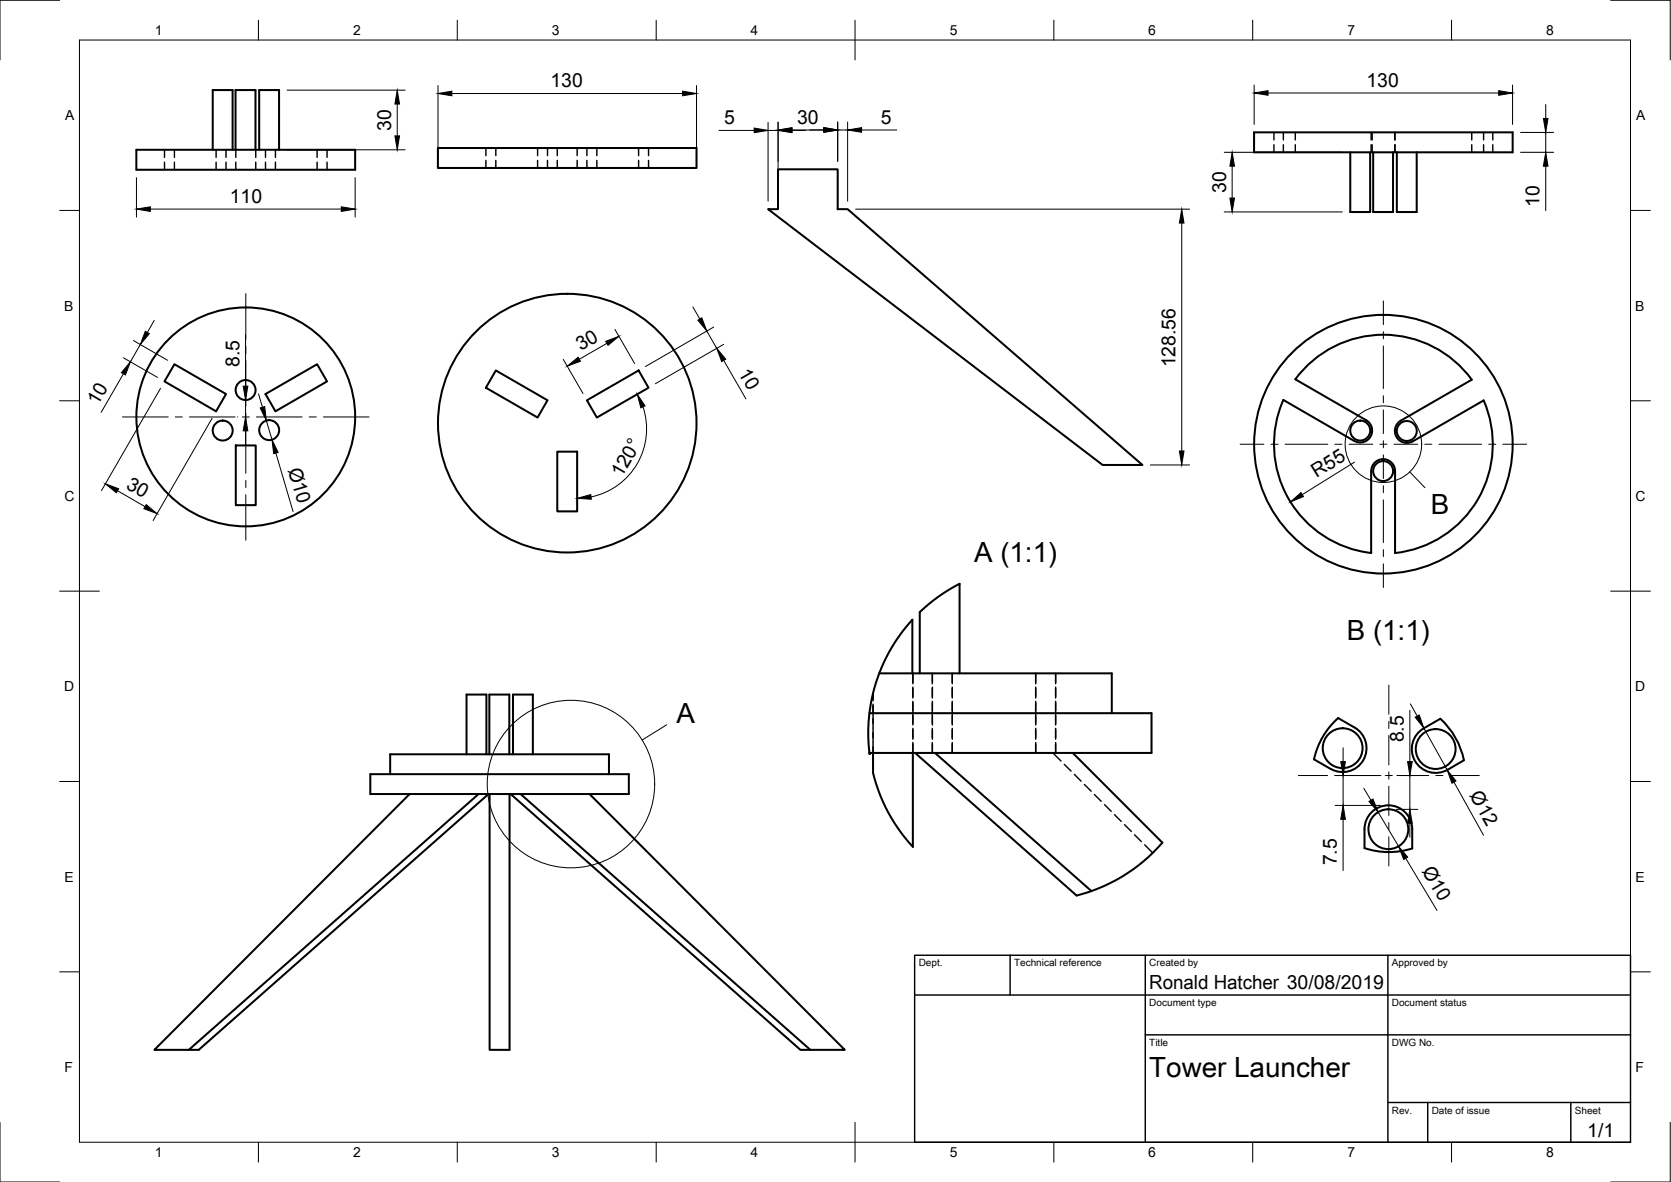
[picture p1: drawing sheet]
<svg xmlns="http://www.w3.org/2000/svg" width="420mm" height="297mm" viewBox="0 0 420 297" stroke-linecap="round" stroke-linejoin="round" font-family="sans-serif">
<!-- layer: Visible -->
<g fill="none" stroke="#000" stroke-width=".51">
<path d="M34.3 37.6h55v5.1h-55zM53.5 37.6v-15h5v15M59.2 37.6v-15h5v15M65.2 37.6v-15h5v15M110.1 37.2h65v5h-65zM315.3 33.3h65v5h-65zM339.5 38.3v15h5v-15M345.3 38.3v15h5v-15M351.2 38.3v15h5v-15M195.6 42.6h15v10h2.5l74.2 64.2h-10.1l-84.1-64.2h2.5zM43.9 91.5l12.9 7.5-2.5 4.4-12.9-7.6zM66.8 99l12.9-7.5 2.5 4.3-12.9 7.6z"/>
<path d="M124.7 93.1l13 7.5-2.5 4.3-13-7.5zM59.3 111.9h5v15h-5zM140.1 113.5h5v15h-5zM147.6 100.6l13-7.5 2.5 4.3-13 7.5zM373 100.6l-17.8 10.3M373 100.6a27.5 27.5 0 0 1-22.2 38.4v-20.6a3 3 0 0 0-3-3 3 3 0 0 0-3 3v20.6a27.5 27.5 0 0 1-22.1-38.5l17.8 10.3a3 3 0 0 0 4.1-1.1 3 3 0 0 0-1.1-4.1l-17.8-10.3a27.5 27.5 0 0 1 44.4 .1l-17.9 10.3a3 3 0 0 0-1.1 4.1 3 3 0 0 0 4.1 1.1M218.6 179.2h70.9v10h-70.9M221.1 169.2h58.4v10M229.4 169.2v-13.4l-2.8 3.4-2.6 3.8-1.8 3.6-2 5.1-.9 3.4-.8 5.1-.2 4.9 .3 4.1M231.3 169.2v-15.4l4.5-3.7 5.5-3.4v22.5M93.1 194.5h65v5h-65zM98.1 194.5v-4.9h55v4.9"/>
<path d="M103 199.5l-64.2 64.3h11.2l72.8-64.3M117.3 189.6v-15.1h5v15.1M120.3 199.5l-72.8 64.3M123 189.6v-15.1h5.1v15.1M123.1 199.5v64.3h5v-64.3M128.4 199.5l72.9 64.3h11.1l-64.2-64.3M129 189.6v-15.1h5v15.1M130.9 199.5l72.9 64.3M218.6 189.2l.1 .3 .2-.3M219.5 189.2a20.4 20.4 0 0 0 1.9 10.8 42.1 42.1 0 0 0 8.1 12.8v-23.6M230.1 189.2l40.6 35.9a42 42 0 0 0 21.6-13.3l-22.6-22.6M235.1 189.2l39.3 34.7"/>
<path d="M330.4 190.8a19.3 19.3 0 0 1 6.1-10.3l4.1 2.3a6 6 0 0 1 2.2 8.2 6 6 0 0 1-8.2 2.2l-4.2-2.4M356.5 184.2l1.5-1.2 4.2-2.4a19.3 19.3 0 0 1 5.9 10.5l-4.1 2.3a6 6 0 0 1-7.7-1.4 6 6 0 0 1 .2-7.8zM344.8 204.1a6 6 0 0 1 6.6-1.3 6 6 0 0 1 3.7 5.6v4.8a19.5 19.5 0 0 1-12 0v-4.8a6 6 0 0 1 1.7-4.3z"/>
<circle cx="61.8" cy="98" r="2.51"/>
<circle cx="56" cy="108.2" r="2.51"/>
<circle cx="61.8" cy="104.8" r="27.5"/>
<circle cx="67.7" cy="108.1" r="2.51"/>
<circle cx="142.6" cy="106.3" r="32.5"/>
<circle cx="342" cy="108.2" r="2.51"/>
<circle cx="347.8" cy="118.4" r="2.51"/>
<circle cx="347.8" cy="111.6" r="32.5"/>
<circle cx="353.7" cy="108.3" r="2.51"/>
<circle cx="337.6" cy="188" r="5"/>
<circle cx="361" cy="188.2" r="5"/>
<circle cx="349.1" cy="208.4" r="5"/>
</g>
<!-- layer: Hidden -->
<g fill="none" stroke="#000" stroke-width=".36">
<path d="M41.4 37.6v1.9M43.9 37.6v1.9M54.3 37.6v1.9M56.8 37.6v1.9M59.3 37.6v1.9M64.3 37.6v1.9M66.8 37.6v1.9M69.3 37.6v1.9M79.7 37.6v1.9M82.2 37.6v1.9M122.2 37.2v1.9M124.7 37.2v1.9"/>
<path d="M135.2 37.2v1.9M137.7 37.2v1.9M140.1 37.2v1.9M145.1 37.2v1.9M147.6 37.2v1.9M150.1 37.2v1.9M160.6 37.2v1.9M163.1 37.2v1.9M320.3 33.3v1.9M320.3 36.4v1.9M322.7 33.3v1.9M322.7 36.4v1.9"/>
<path d="M325.7 33.3v1.9M325.7 36.4v1.9M344.8 33.3v1.9M344.8 36.4v1.9M345 33.3v1.9M345 36.4v1.9M350.7 33.3v1.9M350.7 36.4v1.9M350.8 33.3v1.9M350.8 36.4v1.9M370.1 33.3v1.9M370.1 36.4v1.9"/>
<path d="M373 33.3v1.9M373 36.4v1.9M375.3 33.3v1.9M375.3 36.4v1.9M41.4 40.8v1.9M43.9 40.8v1.9M54.3 40.8v1.9M56.8 40.8v1.9M59.3 40.8v1.9M64.3 40.8v1.9M66.8 40.8v1.9M69.3 40.8v1.9"/>
<path d="M79.7 40.8v1.9M82.2 40.8v1.9M122.2 40.3v1.9M124.7 40.3v1.9M135.2 40.3v1.9M137.7 40.3v1.9M140.1 40.3v1.9M145.1 40.3v1.9M147.6 40.3v1.9M150.1 40.3v1.9M160.6 40.3v1.9M163.1 40.3v1.9"/>
<path d="M219.5 174.2v1.9M219.5 177v5.9M229.5 169.2v2.6M229.5 172.7v2.7M229.5 176.2v6M234.4 169.2v2.6M234.4 173v2.4M234.4 176.6v5.2M234.4 169.2v2.3M234.4 172.7v2.4M234.4 176.2v2.4M234.4 179.8v2.4"/>
<path d="M239.4 169.2v2.6M239.4 172.7v2.7M239.4 176.2v6M260.4 169.2v2.6M260.4 172.7v2.7M260.4 176.2v6M265.4 169.2v2.6M265.4 172.7v2.7M265.4 176.2v6M219.5 183v3.5M219.5 186.6v2.6M229.5 183v2.8"/>
<path d="M229.5 186.6v2.6M234.4 183v2.4M234.4 186.6v2.6M234.4 183.4v2.4M234.4 187v2.2M239.4 183v2.8M239.4 186.6v2.6M260.4 183v2.8M260.4 186.6v2.6M264.8 189.2l2 2M265.4 183v2.8M265.4 186.6v2.6"/>
<path d="M267.6 192.1l1.7 1.7M270.2 194.6l1.6 1.7M272.7 197.2l1.7 1.6M275.2 199.7l1.7 1.7M277.7 202.2l1.7 1.7M280.2 204.7l1.7 1.7M282.8 207.2l1.7 1.7M285.3 209.8l1.7 1.7M287.8 212.3l2 2"/>
</g>
<!-- layer: Border -->
<g fill="none" stroke="#000" stroke-width=".25">
<path d="M15 .1h-15v15M20 10.1h390v276.9h-390zM65 5.1v5M115 5.1v5M165 5.1v5M215 5.1v10M265 5.1v5M315 5.1v5M365 5.1v5M405 .1h15v15M15 52.9h5M410 52.9h5"/>
<path d="M15 100.7h5M410 100.7h5M15 148.6h10M405 148.6h10M15 196.4h5M410 196.4h5M15 244.2h5M410 244.2h5M0 282.1v14.9h15M65 287v5M115 287v5M165 287v5"/>
<path d="M215 282.1v9.9M265 287v5M315 287v5M365 287v5M420 282.1v14.9h-15"/>
</g>
<!-- layer: TitleBlock -->
<path d="M230 240.1h180v46.9h-180zM230 250h180M254 240.1v9.9M288 240.1v46.9M349 240.1v46.9M288 260.1h122M349 277.1h61M359 277.1v9.9M395 277.1v9.9" fill="none" stroke="#000" stroke-width=".36"/>
<!-- layer: Dimensions -->
<g fill="none" stroke="#000" stroke-width=".25">
<path d="M72.2 22.7h29.7M72.2 37.6h29.7M99.9 26.1v8M110.1 21.5v18.7M113.6 23.5h58M175.1 21.5v18.7M180.8 32.8h8.8M193.1 30.8v19.8M193.1 32.8h2.5M195.6 30.7v19.9M199.1 32.7h8M199.1 32.8h3.5"/>
<path d="M210.6 30.7v9.9M210.6 32.7h2.5M213.1 30.7v19.9M216.6 32.7h8.9M307.8 38.3h29.7M315.3 21.4v9.9M318.8 23.4h58M380.3 21.4v9.9M382.3 33.3h8.4M382.3 38.3h8.4M388.7 26.3v3.5M388.7 33.3v5"/>
<path d="M34.3 44.6v10M37.8 52.5h48M89.3 44.6v10M215.1 52.6h84M297.1 56.1v57.2M307.8 53.3h29.7M309.8 41.8v8M388.7 41.8v11.1M174.2 77.1l1.8 3.1M31 93.9l-5.6 9.7M31.1 89.9l8.5 5M33.5 85.6l8.6 4.9"/>
<path d="M35.3 86.6l-2.5 4.3M38.8 80.5l-1.8 3.1M40.4 97.6l-14.9 25.7M61.7 84.1v12.9M65 99l1 3.3M141.6 90.3l5 8.6M152.6 86.3l-6.9 4M154.6 82.8l5 8.6M177.7 83.2l2.5 4.3M179.5 82.2l-17.2 9.9M181.9 86.5l-17.1 9.9M182 90.6l5.6 9.7"/>
<path d="M53.3 105.1l-14.8 25.7M59.7 104.8h.1M61.7 100.5v4.3M61.7 108.3v3.5M67 105.7l1.4 4.8M69.4 113.9l4.3 14.6M161.7 102.2a17.5 17.5 0 0 1-13.1 22.7M289.2 116.8h9.9M340.6 116.1l-13.2 8.2M29.5 123.3l7 4M354.5 178.5v12.9M354.6 176.9l1.7 3"/>
<path d="M335.7 194.9h11.5M337.7 187.9v3.5M337.7 194.9v7.5M342.9 198.1l1.8 3M351.2 194.9h5.3M354.5 194.9v8.5M358 183l5.9 10.5M365.6 196.6l7.4 13.3M335.7 202.4h11.4M337.7 205.9v12.9M346.5 204.1l5.2 8.6M351.1 203.4h5.4"/>
<path d="M353.5 215.7l7.8 13.1M354.5 206.9v3.5"/>
</g>
<g fill="#000" stroke="#000" stroke-width=".25">
<path d="M99.9 22.7l.6 3.4h-1.2zM99.3 34.1h1.2l-.6 3.5zM110.1 23.5l3.5-.6v1.2zM171.6 22.9l3.5 .6-3.5 .6zM189.6 32.2l3.5 .6-3.5 .5zM195.6 32.7l3.5-.6v1.1zM195.6 32.8l3.5-.6v1.1zM207.1 32.1l3.5 .6-3.5 .5zM213.1 32.7l3.5-.6v1.1zM315.3 23.4l3.5-.6v1.1zM376.8 22.8l3.5 .6-3.5 .5zM388.1 29.8h1.1l-.5 3.5z"/>
<path d="M34.3 52.5l3.5-.5v1.1zM85.8 52l3.5 .5-3.5 .6zM297.1 52.6l.6 3.5h-1.2zM309.8 38.3l.6 3.5h-1.2zM309.2 49.8h1.2l-.6 3.5zM388.7 38.3l.5 3.5h-1.1zM175.5 80.5l1-.6 1.2 3.3zM32.8 90.9l-1.3 3.3-1-.6zM36.5 83.3l1 .5-2.2 2.8zM61.2 97h1.1l-.6 3.5zM142.6 92l2.8-2.2 .5 1zM152.3 85.8l3.3-1.3-2.7 2.3z"/>
<path d="M180.2 87.5l2.3 2.8-1 .6zM61.7 104.8l.6 3.5h-1.1zM65.4 102.5l1.1-.3 .5 3.5zM68.4 110.5l1.5 3.2-1.1 .3zM160.2 99.1l2 2.9-1.1 .5zM296.5 113.3h1.2l-.6 3.5zM26.5 121.6l3.3 1.2-.5 1zM36.8 126.8l2.7 2.3-3.3-1.3zM145.1 125.2l3.4-.9 .2 1.2zM324.5 126.1l2.6-2.3 .6 1zM355.8 180.2l1-.5 1.2 3.3zM337.1 191.4h1.2l-.6 3.5z"/>
<path d="M353.9 191.4h1.2l-.6 3.5zM363.9 193.5l2.2 2.8-1 .5zM337.7 202.4l.6 3.5h-1.2zM344.2 201.4l1-.6 1.3 3.3zM354.5 203.4l.6 3.5h-1.2zM351.7 212.7l2.2 2.7-.9 .6z"/>
</g>
<!-- layer: Annotations -->
<g fill="none" stroke="#000" stroke-width=".25">
<path d="M354.5 118.6l3.8 4M167.6 182.1l-6.1 3.9"/>
<circle cx="347.8" cy="111.6" r="9.6"/>
<circle cx="143.6" cy="197" r="21.1"/>
</g>
<!-- layer: Center Lines -->
<g fill="none" stroke="#000" stroke-width=".25">
<path d="M61.8 73.8v11.5M347.8 75.6v6M61.8 87v1.8M61.8 90.6v11.5M347.8 83.4v1.8M347.8 86.9v10.7M347.8 99.4v1.8M30.8 104.8h11.5M44.1 104.8h1.7M47.6 104.8h11.5M60.9 104.8h1.8M61.8 103.9v1.8"/>
<path d="M61.8 107.4v11.5M64.5 104.8h11.5M77.7 104.8h1.8M81.3 104.8h11.5M311.8 111.6h6M319.6 111.6h1.8M323.1 111.6h10.8M335.6 111.6h1.8M339.2 111.6h6M346.9 111.6h1.8M347.8 103v6M347.8 110.8v1.7"/>
<path d="M347.8 114.3v6M350.5 111.6h5.9M358.2 111.6h1.8M361.8 111.6h10.7M374.3 111.6h1.8M377.9 111.6h5.9M61.8 120.7v1.8M61.8 124.3v11.5M347.8 122.1v1.7M347.8 125.6v10.7M347.8 138.1v1.8M347.8 141.7v5.9"/>
<path d="M349.2 172.2v7.3M326.5 194.9h7.3M335.6 194.9h1.8M339.2 194.9h7.3M348.3 194.9h1.8M349.2 181.3v1.8M349.2 184.9v7.3M349.2 194v1.8M349.2 197.6v7.3M351.9 194.9h7.3M361 194.9h1.8M364.6 194.9h7.4"/>
<path d="M349.2 206.7v1.8M349.2 210.3v7.3"/>
</g>
<g font-size="7">
<text x="359.8" y="129.1">B</text>
<text x="245" y="141.2">A (1:1)</text>
<text x="338.7" y="160.9">B (1:1)</text>
<text x="170.1" y="181.7">A</text>
<text x="289" y="270.6">Tower Launcher</text>
</g>
<g font-size="4.9">
<text x="138.4" y="22">130</text>
<text x="343.6" y="21.8">130</text>
<text x="98.3" y="32.9" transform="rotate(-90 98.3 32.9)">30</text>
<text x="182.1" y="31.2">5</text>
<text x="200.4" y="31.1">30</text>
<text x="221.4" y="31.1">5</text>
<text x="57.8" y="51">110</text>
<text x="308.3" y="48.5" transform="rotate(-90 308.3 48.5)">30</text>
<text x="387.1" y="52" transform="rotate(-90 387.1 52)">10</text>
<text x="146" y="88.3" transform="rotate(-30 146 88.3)">30</text>
<text x="60.2" y="92.2" transform="rotate(-90 60.2 92.2)">8.5</text>
<text x="185.5" y="93.7" transform="rotate(60 185.5 93.7)">10</text>
<text x="295.6" y="92.3" transform="rotate(-90 295.6 92.3)">128.56</text>
<text x="24.6" y="102" transform="rotate(-60 24.6 102)">10</text>
<text x="72.4" y="118" transform="rotate(74 72.4 118)">Ø10</text>
<text x="31.4" y="122.6" transform="rotate(30 31.4 122.6)">30</text>
<text x="156.3" y="120.2" transform="rotate(-60 156.3 120.2)">120°</text>
<text x="331" y="120.2" transform="rotate(-32 331 120.2)">R55</text>
<text x="353" y="186.6" transform="rotate(-90 353 186.6)">8.5</text>
<text x="369.4" y="199.9" transform="rotate(61 369.4 199.9)">Ø12</text>
<text x="336.2" y="217.5" transform="rotate(-90 336.2 217.5)">7.5</text>
<text x="357.4" y="218.9" transform="rotate(59 357.4 218.9)">Ø10</text>
<text x="289" y="248.5">Ronald Hatcher 30/08/2019</text>
<text x="399.1" y="285.7">1/1</text>
</g>
<g font-size="3.5">
<text x="39" y="8.8">1</text>
<text x="88.8" y="8.8">2</text>
<text x="138.8" y="8.8">3</text>
<text x="188.7" y="8.8">4</text>
<text x="238.8" y="8.8">5</text>
<text x="288.7" y="8.8">6</text>
<text x="338.8" y="8.8">7</text>
<text x="388.8" y="8.8">8</text>
<text x="16.4" y="30.2">A</text>
<text x="411.4" y="30.2">A</text>
<text x="16.2" y="78">B</text>
<text x="411.2" y="78">B</text>
<text x="16.2" y="125.9">C</text>
<text x="411.2" y="125.9">C</text>
<text x="16.2" y="173.7">D</text>
<text x="411.2" y="173.7">D</text>
<text x="16.2" y="221.6">E</text>
<text x="411.2" y="221.6">E</text>
<text x="16.2" y="269.4">F</text>
<text x="411.2" y="269.4">F</text>
<text x="39" y="290.8">1</text>
<text x="88.8" y="290.8">2</text>
<text x="138.8" y="290.8">3</text>
<text x="188.7" y="290.8">4</text>
<text x="238.8" y="290.8">5</text>
<text x="288.7" y="290.8">6</text>
<text x="338.8" y="290.8">7</text>
<text x="388.8" y="290.8">8</text>
</g>
<g font-size="2.5">
<text x="231" y="242.9">Dept.</text>
<text x="255" y="242.9">Technical reference</text>
<text x="289" y="242.9">Created by</text>
<text x="350" y="242.9">Approved by</text>
<text x="289" y="252.8">Document type</text>
<text x="350" y="252.8">Document status</text>
<text x="289" y="262.9">Title</text>
<text x="350" y="262.9">DWG No.</text>
<text x="350" y="279.9">Rev.</text>
<text x="360" y="279.9">Date of issue</text>
<text x="396" y="279.9">Sheet</text>
</g>
</svg>
